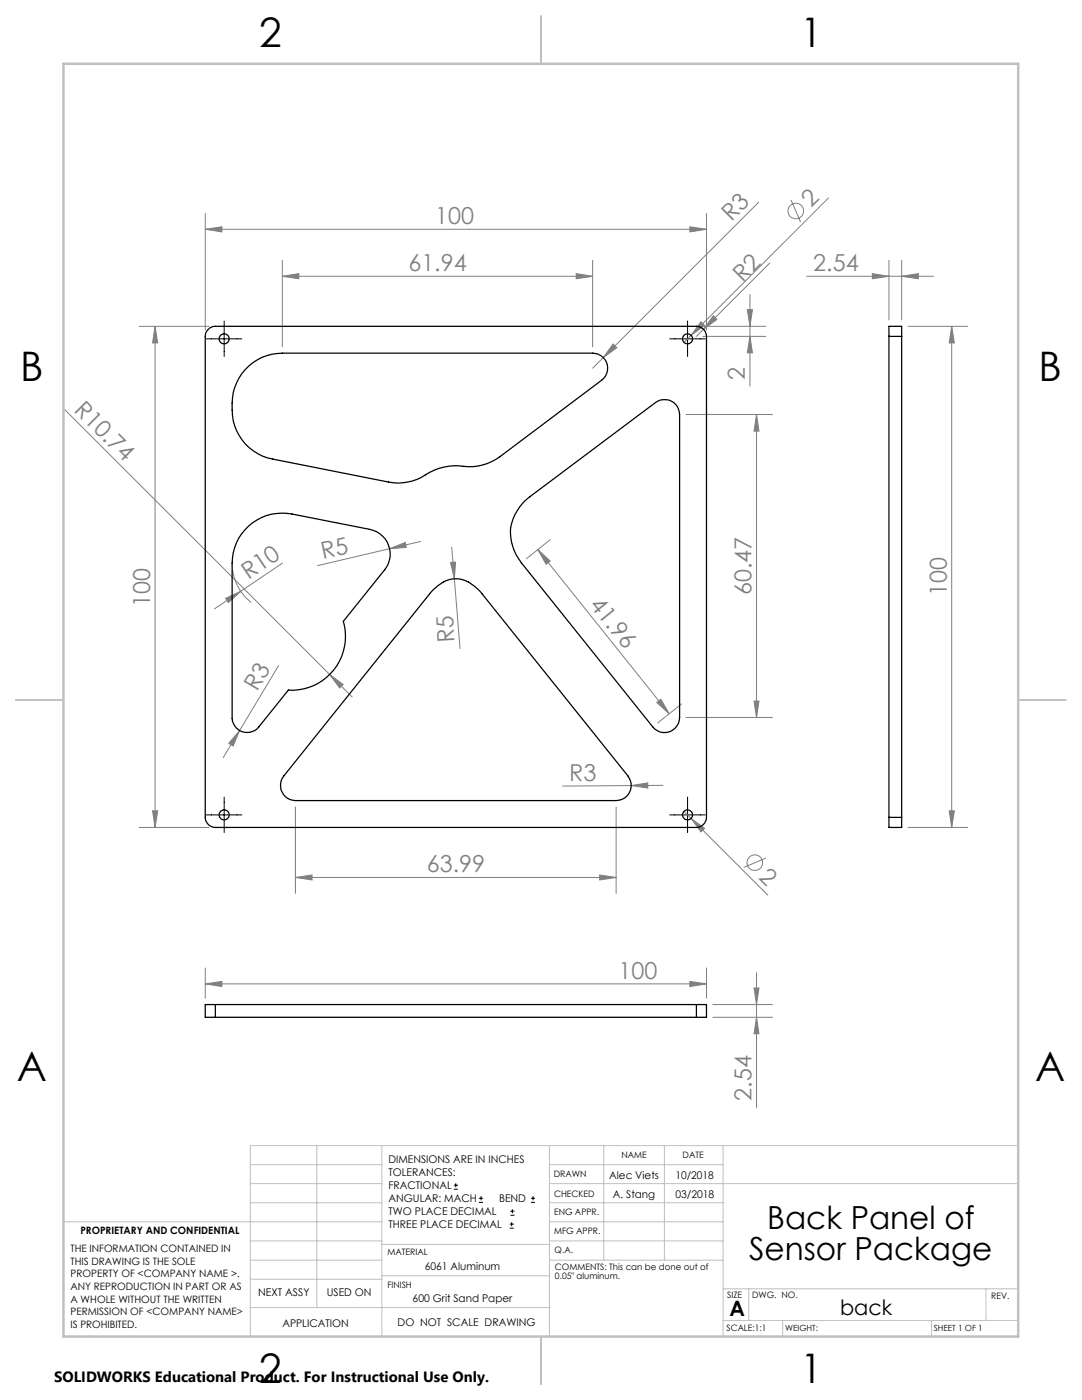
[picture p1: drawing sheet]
<svg xmlns="http://www.w3.org/2000/svg" width="216mm" height="279mm" viewBox="0 0 216 279" stroke-linecap="round" stroke-linejoin="round" font-family="sans-serif">
<g fill="none" stroke="#808080" stroke-width=".2">
<path d="M157.8 39.9l1.9 4.4M165.3 39.5l-28.8 28.8M41 45.8l3.3-.5v1zM41 42.6v23.3M41 45.8h100M56.3 55.1l3.3-.5v1zM56.3 55.1h62M56.3 52v17.2M115 54.6l3.3 .5-3.3 .5zM118.3 52v17.2M137.7 45.3l3.3 .5-3.3 .5zM141 42.6v23.3"/>
<path d="M149.6 58.8v18.2M151.4 40.4l-33.1 33.1M153.6 52.5l-14.6 14.6M161 55.1h25.3M174.1 54.6l3.3 .5-3.3 .5zM177.4 52v11.9M179.9 55.1l3.3-.5v1zM179.9 52v11.9M27.8 65.1h13.9M30.9 65.1l.6 3.3h-1.1zM30.9 65.1v100M122.3 68.7l.8 .7-2.7 2z"/>
<path d="M139.9 64.2l.7 .7-2.7 2zM140.2 65.1h12.6M140.2 67.1h12.6M142.3 63l.8 .7-2.7 2zM149.1 61.8h1l-.5 3.3zM149.6 67.1l.5 3.3h-1zM181.2 65.1h11.9M189.9 65.1v100M189.9 65.1l.5 3.3h-1zM13 81.8l52.8 52.8M136.9 82.7h17.2M151 82.7v60.5"/>
<path d="M151 82.7l.4 3.3h-.9zM45 119.4l3-1.4-2.4 2.3zM46.4 113.7a10.1 10.1 0 0 0 3.7 6.5M48 118l-5.2 3.5M56.3 112.4l-8.3 5.6M77.8 109.5l3.1-1.2 .2 1zM83.9 108.1l-20.5 4.8M89.9 112.3l1-.1-.2 3.3zM90.1 109.2l.6 6.3M90.7 115.5l1.1 13.9M107.3 109.7l2.5 2.3-.8 .6zM107.3 109.7l26.2 32.8"/>
<path d="M109.8 107.7l-4.8 3.8M55.6 132.8l-7.8 13M65.8 134.6l2.7 2-.7 .7zM65.8 134.6l4.5 4.5M150.5 139.9h.9l-.4 3.3zM47.8 145.8l-1.3 3.1-.9-.6zM47.8 145.8l-3.3 5.4M125.9 156.8l3.4-.6v1.1zM125.9 156.8l-13.6 .1M131.1 140.2l.8-.6 1.6 2.9zM132.3 156.7l-6.4 .1M136 140.5l-4.8 3.8"/>
<path d="M136.9 143.2h17.2M27.8 165.1h13.9M30.4 161.8h1.1l-.6 3.3zM58.9 175.1l3.4-.5v1zM58.9 161v17.3M58.9 175.1h64M119.7 174.6l3.2 .5-3.2 .5zM122.9 161v17.3M136.5 161.9l1.4 1.4M137.9 163.3l2.7 2-.7 .7zM137.9 163.3l15.3 15.3M152.8 171.2l-4.4 1.9"/>
<path d="M181.2 165.1h11.9M189.4 161.8h1l-.5 3.3zM41 196.4l3.3-.5v1zM41 193.2v6M41 196.4h100M137.7 195.9l3.3 .5-3.3 .5zM141 193.2v6M150.5 197.2h.9l-.4 3.3zM151 194.1v26.9M142.2 200.5h11.9M142.2 203h11.9M151 203l.4 3.3h-.9z"/>
<circle cx="158.8" cy="42.1" r="1.56"/>
<circle cx="150.6" cy="172.2" r="1.55"/>
</g>
<g fill="none" stroke="#000" stroke-width=".2">
<path d="M41.2 67.6h7.1M44.7 64.1v7.1M133.6 67.6h7.1M137.2 64.1v7.1M44.7 159.1v7.1M137.2 159.1v7.1M41.2 162.6h7.1M133.6 162.6h7.1M90.6 237.3h.8M90.6 236.5h.8M90.9 236.1v.9M95.6 240h.8"/>
<path d="M95.6 239.1h.8M96 238.7v.8M105.9 240h.9M105.9 239.1h.9M106.4 238.7v.8M101.7 245.1h.8M101.7 244.3h.8M101.8 242.5h.9M101.8 241.7h.9M102.1 243.9v.8M102.2 241.3v.8"/>
</g>
<g fill="none" stroke="#c0c0c0" stroke-width=".2">
<path d="M50 232.4h26.2M50 236.2h26.2M63.2 228.6v32.3M76.2 228.6v38.1M109.6 228.6v38.1M109.6 232.4h34.7M109.6 236.2h93.6M120.5 228.6v22.9M132.6 228.6v22.9M144.3 228.6v38.1M203.2 228.6h-153.2v38.1M12.7 243.8h63.5"/>
<path d="M50 251.5h26.2M50 240h26.2M50 247.7h26.2M50 255.3h26.2M76.2 254.6h33.4M76.2 248.4h33.4M109.6 251.5h34.7M109.6 243.8h34.7M109.6 240h34.7M109.6 247.7h34.7M144.3 257.2h58.9M149.4 257.2v6.3"/>
<path d="M196.7 257.2v6.3M50 260.9h59.6M144.3 263.5h58.9M156.2 263.5v3.2M185.9 263.5v3.2"/>
</g>
<path d="M108 3.2v9.5M3.1 139.7h9.6M203.2 139.7h9.5M108 266.7v9.6" fill="none" stroke="#c0c0c0" stroke-width=".25"/>
<path d="M12.7 12.7h190.5v254h-190.5z" fill="none" stroke="#c0c0c0" stroke-width=".5"/>
<g fill="#808080">
<path d="M65.8 134.6l2.7 2-.7 .7z"/>
<path d="M125.9 156.8l3.4-.6v1.1z"/>
<path d="M77.8 109.5l3.1-1.2 .2 1z"/>
<path d="M45 119.4l3-1.4-2.4 2.3z"/>
<path d="M142.3 63l.8 .7-2.7 2z"/>
<path d="M139.9 64.2l.7 .7-2.7 2z"/>
<path d="M122.3 68.7l.8 .7-2.7 2z"/>
<path d="M47.8 145.8l-1.3 3.1-.9-.6z"/>
<path d="M89.9 112.3l1-.1-.2 3.3z"/>
<path d="M137.9 163.3l2.7 2-.7 .7z"/>
<path d="M131.1 140.2l.8-.6 1.6 2.9zM107.3 109.7l2.5 2.3-.8 .6z"/>
<path d="M137.7 45.3l3.3 .5-3.3 .5zM41 45.8l3.3-.5v1zM137.7 195.9l3.3 .5-3.3 .5zM41 196.4l3.3-.5v1z"/>
<path d="M174.1 54.6l3.3 .5-3.3 .5zM179.9 55.1l3.3-.5v1z"/>
<path d="M119.7 174.6l3.2 .5-3.2 .5zM58.9 175.1l3.4-.5v1z"/>
<path d="M149.1 61.8h1l-.5 3.3zM149.6 67.1l.5 3.3h-1zM30.9 65.1l.6 3.3h-1.1zM30.4 161.8h1.1l-.6 3.3zM151 82.7l.4 3.3h-.9zM150.5 139.9h.9l-.4 3.3zM150.5 197.2h.9l-.4 3.3zM151 203l.4 3.3h-.9zM189.9 65.1l.5 3.3h-1zM189.4 161.8h1l-.5 3.3z"/>
<path d="M56.3 55.1l3.3-.5v1zM115 54.6l3.3 .5-3.3 .5z"/>
</g>
<g fill="none" stroke="#000" stroke-width=".25">
<path d="M41.6 65.7a1.78 1.78 0 0 1 1.4-.6h96a2.05 2.05 0 0 1 2 2v96a2.05 2.05 0 0 1-2 2h-96a2.05 2.05 0 0 1-2-2v-96a1.78 1.78 0 0 1 .6-1.4zM48.9 73.8a9.8 9.8 0 0 1 7.4-3.3h62a2.99 2.99 0 0 1 2.8 2 2.99 2.99 0 0 1-1 3.4l-20.4 15.3a10.5 10.5 0 0 1-8.3 1.8 11.6 11.6 0 0 0-7.3 2.2 10.2 10.2 0 0 1-6.6 1l-23.1-4.6a10.1 10.1 0 0 1-8.1-11.1 10 10 0 0 1 2.6-6.7zM177.4 67.1v-2h2.5v2M177.4 67.1v96M177.4 67.1h2.5M179.9 67.1v96M105 99.7l25.8-19.4a3 3 0 0 1 3.1-.3 3 3 0 0 1 1.7 2.7v60.5a3 3 0 0 1-2 2.8 3 3 0 0 1-3.4-.9l-26.2-32.8a8.9 8.9 0 0 1 1-12.6zM49.6 105a9.9 9.9 0 0 1 8.7-2.4l15.5 3.1a5 5 0 0 1 3 8l-8.3 10.3a10.7 10.7 0 0 1-11 13.7l-5.9 7.4a3 3 0 0 1-3.2 1 3 3 0 0 1-2.1-2.7v-31a10 10 0 0 1 3.3-7.4zM86.6 117.5a5.7 5.7 0 0 1 6.9-1.3l1.1 .7 1.4 1.3 29.3 36.7a3 3 0 0 1 .4 3.2 3 3 0 0 1-2.8 1.7h-64a3 3 0 0 1-2.6-1.8 3 3 0 0 1 .3-3.1zM177.4 163.1v2h2.5v-2M177.4 163.1h2.5M43 200.5h-2v2.5h2"/>
<path d="M43 200.5v2.5M43 203h96M43 200.5h96M139 200.5h2v2.5h-2M139 200.5v2.5"/>
<circle cx="44.7" cy="67.6" r="1.01"/>
<circle cx="137.2" cy="67.6" r="1"/>
<circle cx="44.7" cy="162.6" r="1"/>
<circle cx="137.2" cy="162.6" r="1"/>
</g>
<g font-size="8.1">
<text x="51.7" y="9.3">2</text>
<text x="159.7" y="9.3">1</text>
<text x="4" y="76">B</text>
<text x="207.2" y="76">B</text>
<text x="3.3" y="215.7">A</text>
<text x="206.5" y="215.7">A</text>
<text x="51.7" y="276">2</text>
<text x="159.7" y="276">1</text>
</g>
<g font-size="6.3">
<text x="153.1" y="245.4">Back Panel of</text>
<text x="149.5" y="251.4">Sensor Package</text>
</g>
<g font-size="4.7" fill="#808080">
<text x="161.8" y="41.5" transform="rotate(-45 161.8 41.5)">2</text>
<text x="86.8" y="44.7">100</text>
<text x="145.9" y="44.4" transform="rotate(-45 145.9 44.4)">R3</text>
<text x="81.5" y="54.1">61.94</text>
<text x="148.2" y="56.5" transform="rotate(-45 148.2 56.5)">R2</text>
<text x="162.3" y="54.1">2.54</text>
<text x="148.6" y="75.8" transform="rotate(-90 148.6 75.8)">2</text>
<text x="14.6" y="82" transform="rotate(45 14.6 82)">R10.74</text>
<text x="64.4" y="111.6" transform="rotate(-12 64.4 111.6)">R5</text>
<text x="49.6" y="115.7" transform="rotate(-34 49.6 115.7)">R10</text>
<text x="150" y="118.8" transform="rotate(-90 150 118.8)">60.47</text>
<text x="188.9" y="119" transform="rotate(-90 188.9 119)">100</text>
<text x="30" y="121.2" transform="rotate(-90 30 121.2)">100</text>
<text x="117.5" y="120.7" transform="rotate(51 117.5 120.7)">41.96</text>
<text x="90.7" y="128.2" transform="rotate(-93 90.7 128.2)">R5</text>
<text x="51.3" y="138.1" transform="rotate(-59 51.3 138.1)">R3</text>
<text x="113.6" y="155.8">R3</text>
<text x="85.2" y="174.1">63.99</text>
<text x="151.2" y="175.2" transform="rotate(45 151.2 175.2)">2</text>
<text x="123.4" y="195.3">100</text>
<text x="150" y="219.7" transform="rotate(-90 150 219.7)">2.54</text>
</g>
<g font-size="4.2">
<text x="145.6" y="262.7">A</text>
<text x="167.6" y="262.4">back</text>
</g>
<text font-size="3" x="10.8" y="275.7">SOLIDWORKS Educational Product. For Instructional Use Only.</text>
<g font-size="2.1">
<text x="77.5" y="232.2">DIMENSIONS ARE IN INCHES</text>
<text x="77.5" y="234.7">TOLERANCES:</text>
<text x="77.5" y="237.3">FRACTIONAL</text>
<text x="77.5" y="239.9">ANGULAR: MACH</text>
<text x="99.6" y="239.9">BEND</text>
<text x="121.5" y="235.2">Alec Viets</text>
<text x="122.3" y="239">A. Stang</text>
<text x="134.8" y="239">03/2018</text>
<text x="134.8" y="235.2">10/2018</text>
<text x="77.5" y="242.5">TWO PLACE DECIMAL</text>
<text x="77.5" y="245.1">THREE PLACE DECIMAL</text>
<text x="84.7" y="253.4">6061 Aluminum</text>
<text x="51.5" y="258.7">NEXT ASSY</text>
<text x="65.2" y="258.6">USED ON</text>
<text x="82.3" y="259.8">600 Grit Sand Paper</text>
<text x="56.3" y="264.8">APPLICATION</text>
<text x="79.3" y="264.6">DO NOT SCALE DRAWING</text>
</g>
<g font-size="2">
<text x="14.1" y="249.9">THE INFORMATION CONTAINED IN</text>
<text x="16" y="246.3">PROPRIETARY AND CONFIDENTIAL</text>
<text x="14.1" y="252.4">THIS DRAWING IS THE SOLE</text>
<text x="14.1" y="254.9">PROPERTY OF &lt;COMPANY NAME &gt;.</text>
<text x="14.1" y="257.4">ANY REPRODUCTION IN PART OR AS</text>
<text x="14.1" y="260">A WHOLE WITHOUT THE WRITTEN</text>
<text x="14.1" y="262.5">PERMISSION OF &lt;COMPANY NAME&gt;</text>
<text x="14.1" y="265">IS PROHIBITED.</text>
</g>
<g font-size="1.8">
<text x="124" y="231.1">NAME</text>
<text x="136.2" y="231.1">DATE</text>
<text x="110.5" y="234.8">DRAWN</text>
<text x="110.5" y="238.9">CHECKED</text>
<text x="110.6" y="242.5">ENG APPR.</text>
<text x="77.3" y="250.5">MATERIAL</text>
<text x="110.6" y="246.3">MFG APPR.</text>
<text x="110.7" y="250">Q.A.</text>
<text x="77.3" y="257">FINISH</text>
<text x="110.7" y="253.5">COMMENTS: This can be done out of</text>
<text x="110.7" y="255.3">0.05&quot; aluminum.</text>
<text x="145.1" y="259">SIZE</text>
<text x="150.1" y="259.1">DWG. NO.</text>
<text x="197.8" y="259.2">REV.</text>
<text x="145" y="265.7">SCALE:1:1</text>
</g>
<g font-size="1.7">
<text x="156.7" y="265.7">WEIGHT:</text>
<text x="186.3" y="265.7">SHEET 1 OF 1</text>
</g>
</svg>
